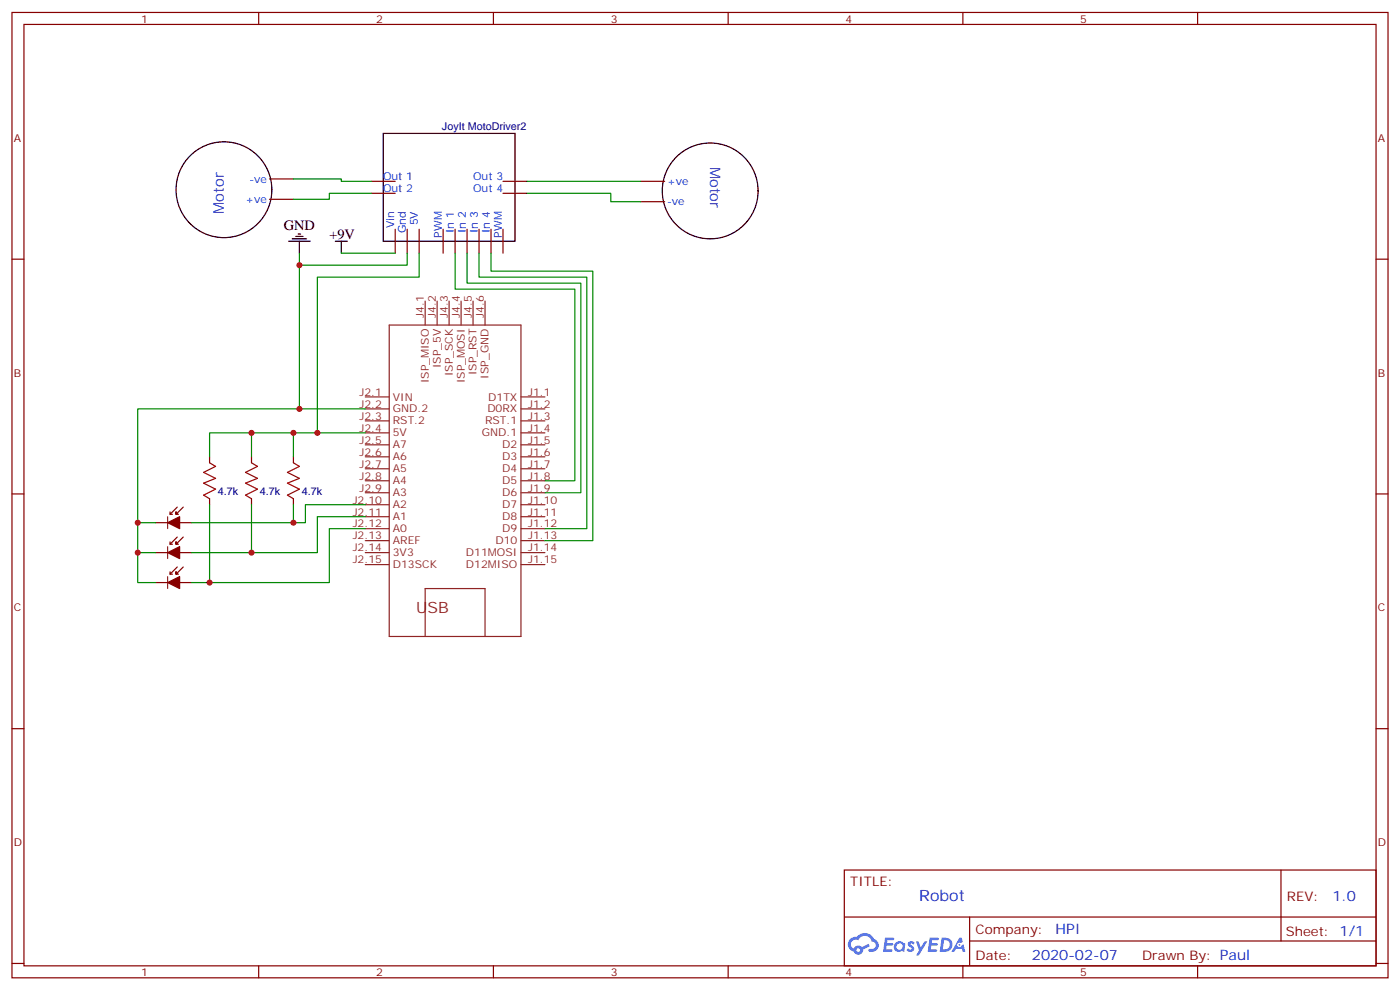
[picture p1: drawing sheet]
<svg xmlns="http://www.w3.org/2000/svg" width="412mm" height="292mm" viewBox="0 0 412 292" stroke-linecap="round" stroke-linejoin="round" font-family="sans-serif">
<g fill="none" stroke="#870000" stroke-width=".35">
<path d="M3.5 3.7h405.4v284.3h-405.4zM7.1 7.2h398.2v277.3h-398.2zM76.2 3.7v3.5M145.3 3.7v3.5M214.5 3.7v3.5M283.6 3.7v3.5M352.8 3.7v3.5M3.5 76.3h3.6M405.3 76.3h3.6M3.5 145.5h3.6M405.3 145.5h3.6M3.5 214.6h3.6"/>
<path d="M405.3 214.6h3.6M248.7 256.3h156.6v28.2h-156.6zM377.3 256.3v20.9M248.7 270.1h156.5M285.6 277.2h119.6M285.6 270.1v14.1M3.5 283.8h3.6M76.2 284.5v3.5M145.3 284.5v3.5M214.5 284.5v3.5M283.6 284.5v3.5M352.8 284.5v3.5"/>
<path d="M405.3 283.8h3.6"/>
</g>
<g fill="#5487ff">
<path d="M267.7 277.4a1.22 1.22 0 0 1 1.7 .3l-.4 .6a.47 .47 0 0 0-.3-.4 .47 .47 0 0 0-.5 .2l.1 .2a1.14 1.14 0 0 1 .8 1.7 1.14 1.14 0 0 1-1.9 0l-.2-.2 .5-.5 .7 .4a.29 .29 0 0 0 .3-.2 .29 .29 0 0 0-.2-.4 1.04 1.04 0 0 1-.6-1.7z"/>
<path d="M260.7 276.2h2.4l.3 .2-.2 .5h-1.8l-.1 .9h1.5l.3 .3-.3 .4h-1.6l-.2 1.1 1.7 .1 .2 .3-.2 .3h-2.6z"/>
<path d="M273.8 276.2h2.4l.3 .2-.1 .5h-1.8l-.2 .9h1.6l.3 .3-.4 .4h-1.6l-.1 1.1 1.7 .1 .2 .3-.2 .3h-2.6z"/>
<path d="M282.6 276.2h.7l.3 1.2-.6 .4a.69 .69 0 0 0-1 .2 .69 .69 0 0 0 .4 1 .69 .69 0 0 0 .9-.6l.5-.3 .6 2.2h-.8l-.2-.9h-1.8l-.5 .9h-.8z"/>
<path d="M269.8 277.3h.8l.6 1.8 1.1-1.8h.9l-2.6 4.2h-.8l.9-1.6z"/>
<path d="M277.4 276.2l-.6 4.1h1.3a2.11 2.11 0 0 0 2.5-2.1 2.11 2.11 0 0 0-2.5-2zM278.1 276.9a1.39 1.39 0 0 1 1.7 1.4 1.39 1.39 0 0 1-1.8 1.3h-.3z"/>
<path d="M263.7 277.8a1.54 1.54 0 0 0-.1 2.2 1.54 1.54 0 0 0 2.2 .1l.6 .2 .3-2.3-.2-.2h-.4a1.49 1.49 0 0 0-2.4 0zM264 278.8a.94 .94 0 0 1 1.8 0 .94 .94 0 0 1-1.8 0z"/>
<path d="M250.4 276.6a2.18 2.18 0 0 0 1.1 3.7 1.44 1.44 0 0 0 1.6 .9 1.44 1.44 0 0 0 1.2-1.5l2-1-.5-.7-1.9 .9a1.47 1.47 0 0 0-2.4 .5 1.39 1.39 0 0 1-.7-2 1.39 1.39 0 0 1 2-.4 2.12 2.12 0 0 1 2.2-1.3 2.12 2.12 0 0 1 1.9 1.7 1.14 1.14 0 0 1 1.1 1.4 1.14 1.14 0 0 1-1.7 .7 .43 .43 0 0 0-.5 .4 .43 .43 0 0 0 .4 .4 1.98 1.98 0 0 0 2.5-1.2 1.98 1.98 0 0 0-1.2-2.5 3.1 3.1 0 0 0-5.3-.7l-.9 .1zM252.3 279.9a.55 .55 0 0 1 1.1 0 .55 .55 0 0 1-1.1 0z"/>
<circle cx="282.6" cy="278.3" r=".26"/>
</g>
<g fill="none" stroke="#000" stroke-width=".35">
<path d="M112.9 39.3h38.8v31.7h-38.8zM85 71h6.4M86.1 70.3h4.2M87.1 69.6h2.2M87.8 68.9h.7M88.2 71v3.6M98.8 71h3.5M100.5 71v3.6"/>
<circle cx="66" cy="55.9" r="14.1"/>
<circle cx="209.2" cy="56.2" r="14.1"/>
</g>
<g fill="none" stroke="#870000" stroke-width=".35">
<path d="M79.4 58.7h7M79.4 52.7h7M109.4 53.4h7M109.4 56.9h7M148.2 53.4h7M148.2 56.9h7M188.7 53.4h7.1M188.7 59.4h7.1M116.4 67.5v7.1M119.9 67.5v7.1M123.5 67.5v7.1M130.5 67.5v7.1"/>
<path d="M134.1 67.5v7.1M137.6 67.5v7.1M141.1 67.5v7.1M144.6 67.5v7.1M148.2 67.5v7.1M61.7 134.5v1.8M74.1 134.5v1.8M86.4 134.5v1.8M61.7 146.9v1.8M74.1 146.9v1.8M86.4 146.9v1.8"/>
</g>
<path d="M49.4 152.2v3.5M49.4 161v3.5M49.4 169.8v3.6" fill="none" stroke="#850000" stroke-width=".29"/>
<g fill="none" stroke="#850000" stroke-width=".35">
<path d="M45.9 154h3.5M50.1 151.5h.7M52.2 149.4l-2.1 2.1v-.7M52.2 158.2l-2.1 2.1v-.7M52.9 154h3.5M54 149.4l-2.1 2.1v-.7v.7h.7M54 158.2l-2.1 2.1v-.7v.7h.7M45.9 162.8h3.5M45.9 171.6h3.5M50.1 160.3h.7M50.1 169.1h.7M52.2 167l-2.1 2.1v-.7"/>
<path d="M52.9 162.8h3.5M52.9 171.6h3.5M54 167l-2.1 2.1v-.7v.7h.7"/>
</g>
<g fill="#850000" stroke="#850000" stroke-width=".35">
<path d="M49.4 154l3.5-1.8v3.5z"/>
<path d="M49.4 162.8l3.5-1.8v3.5z"/>
<path d="M49.4 171.6l3.5-1.8v3.6z"/>
</g>
<g fill="none" stroke="#8c2424" stroke-width=".35">
<path d="M114.7 95.7h38.8v91.8h-38.8zM125.2 88.7v7M128.8 88.7v7M132.3 88.7v7M135.8 88.7v7M139.3 88.7v7M142.9 88.7v7M107.6 116.9h7.1M153.5 116.9h7M107.6 120.4h7.1M107.6 124h7.1M107.6 127.5h7.1"/>
<path d="M107.6 131h7.1M107.6 134.5h7.1M107.6 138.1h7.1M153.5 120.4h7M153.5 124h7M153.5 127.5h7M153.5 131h7M153.5 134.5h7M153.5 138.1h7M107.6 141.6h7.1M107.6 145.1h7.1M107.6 148.7h7.1"/>
<path d="M107.6 152.2h7.1M107.6 155.7h7.1M107.6 159.2h7.1M153.5 141.6h7M153.5 145.1h7M153.5 148.7h7M153.5 152.2h7M153.5 155.7h7M153.5 159.2h7M107.6 162.8h7.1M107.6 166.3h7.1M153.5 162.8h7"/>
<path d="M153.5 166.3h7M125.2 187.5v-14.1h17.7v14.1"/>
</g>
<path d="M61.7 136.3l1.8 1.1-3.5 1.7 3.5 1.8-3.5 1.4 3.5 1.8-3.5 1.7 1.7 1.1M74.1 136.3l1.7 1.1-3.5 1.7 3.5 1.8-3.5 1.4 3.5 1.8-3.5 1.7 1.8 1.1M86.4 136.3l1.8 1.1-3.5 1.7 3.5 1.8-3.5 1.4 3.5 1.8-3.5 1.7 1.7 1.1" fill="none" stroke="#a10000" stroke-width=".35"/>
<g fill="none" stroke="#008700" stroke-width=".35">
<path d="M86.4 52.7h14.1v.7h8.9M109.4 56.9h-12.4v1.8h-10.6M155.2 56.9h24.7v2.5h8.8M155.2 53.4h33.5M88.2 74.6v3.5h31.7v-3.5M88.2 78.1v42.3h19.4M100.5 74.6h15.9M123.5 74.6v7h-30v45.9h14.1M134.1 74.6v10.6h35.2v56.4h-8.8M137.6 74.6v8.8h33.5v61.7h-10.6M141.1 74.6v7h31.8v74.1h-12.4M144.6 74.6v5.3h30v79.3h-14.1"/>
<path d="M74.1 127.5h-12.4v7M86.4 127.5h-12.3v7M88.2 120.4h-47.6v33.6h5.3M93.5 127.5h-7.1v7M40.6 154v8.8h5.3M61.7 148.7v22.9M74.1 148.7v14.1M86.4 148.7v5.3M107.6 155.7h-10.6v15.9h-40.6M107.6 152.2h-14.1v10.6h-37.1M107.6 148.7h-17.6v5.3h-33.6M40.6 162.8v8.8h5.3"/>
</g>
<g fill="#c00">
<circle cx="88.2" cy="78.1" r=".88"/>
<circle cx="86.4" cy="154" r=".88"/>
<circle cx="93.5" cy="127.5" r=".88"/>
<circle cx="86.4" cy="127.5" r=".88"/>
<circle cx="74.1" cy="127.5" r=".88"/>
<circle cx="74.1" cy="162.8" r=".88"/>
<circle cx="61.7" cy="171.6" r=".88"/>
<circle cx="88.2" cy="120.4" r=".88"/>
<circle cx="40.6" cy="154" r=".88"/>
<circle cx="40.6" cy="162.8" r=".88"/>
</g>
<text font-size="4.6" fill="#8d2323" x="122.5" y="180.4">USB</text>
<text font-size="4.6" fill="#00f" x="270.8" y="265.3">Robot</text>
<g font-size="4.2" fill="#00f">
<text x="209.2" y="49.2" transform="rotate(90 209.2 49.2)">Motor</text>
<text x="66" y="62.9" transform="rotate(-90 66 62.9)">Motor</text>
<text x="392.5" y="265.5">1.0</text>
<text x="310.9" y="275.1">HPI</text>
<text x="304" y="282.9">2020-02-07</text>
</g>
<g font-size="4.2">
<text x="83.6" y="67.8">GND</text>
<text x="97" y="70.3">+9V</text>
</g>
<g font-size="3.9" fill="#800">
<text x="250.5" y="260.8">TITLE:</text>
<text x="379.1" y="265.5">REV:</text>
<text x="287.4" y="275">Company:</text>
<text x="378.7" y="275.7">Sheet: 1/1</text>
<text x="287.4" y="282.7">Date:</text>
<text x="336.4" y="282.8">Drawn By: Paul</text>
</g>
<g font-size="3.2" fill="#800">
<text x="41.6" y="6.7">1</text>
<text x="110.8" y="6.7">2</text>
<text x="179.9" y="6.7">3</text>
<text x="249.1" y="6.7">4</text>
<text x="318.2" y="6.7">5</text>
<text x="4.1" y="41.8">A</text>
<text x="405.9" y="41.8">A</text>
<text x="4.1" y="110.9">B</text>
<text x="405.9" y="110.9">B</text>
<text x="4.1" y="180.1">C</text>
<text x="405.9" y="180.1">C</text>
<text x="4.1" y="249.2">D</text>
<text x="405.9" y="249.2">D</text>
<text x="41.6" y="287.5">1</text>
<text x="110.8" y="287.5">2</text>
<text x="179.9" y="287.5">3</text>
<text x="249.1" y="287.5">4</text>
<text x="318.2" y="287.5">5</text>
</g>
<g font-size="3.2" fill="#000080">
<text x="130.2" y="38.2">JoyIt MotoDriver2</text>
<text x="64.2" y="145.9">4.7k</text>
<text x="76.6" y="145.9">4.7k</text>
<text x="88.9" y="145.9">4.7k</text>
</g>
<g font-size="3.2" fill="#00f">
<text x="73.5" y="53.8">-ve</text>
<text x="112.8" y="53.1">Out 1</text>
<text x="139.3" y="53.1">Out 3</text>
<text x="72.3" y="59.8">+ve</text>
<text x="112.8" y="56.6">Out 2</text>
<text x="139.3" y="56.6">Out 4</text>
<text x="196.5" y="54.5">+ve</text>
<text x="196.5" y="60.5">-ve</text>
<text x="116.1" y="67.3" transform="rotate(-90 116.1 67.3)">Vin</text>
<text x="119.6" y="68.7" transform="rotate(-90 119.6 68.7)">Gnd</text>
<text x="123.1" y="66.4" transform="rotate(-90 123.1 66.4)">5V</text>
<text x="130.2" y="70" transform="rotate(-90 130.2 70)">PWM</text>
<text x="133.7" y="68.7" transform="rotate(-90 133.7 68.7)">In 1</text>
<text x="137.2" y="68.7" transform="rotate(-90 137.2 68.7)">In 2</text>
<text x="140.8" y="68.7" transform="rotate(-90 140.8 68.7)">In 3</text>
<text x="144.3" y="68.7" transform="rotate(-90 144.3 68.7)">In 4</text>
<text x="147.8" y="70" transform="rotate(-90 147.8 70)">PWM</text>
</g>
<g font-size="3.2" fill="#8d2323">
<text x="124.9" y="93.6" transform="rotate(-90 124.9 93.6)">J4.1</text>
<text x="128.4" y="93.6" transform="rotate(-90 128.4 93.6)">J4.2</text>
<text x="131.9" y="93.6" transform="rotate(-90 131.9 93.6)">J4.3</text>
<text x="135.5" y="93.6" transform="rotate(-90 135.5 93.6)">J4.4</text>
<text x="139" y="93.6" transform="rotate(-90 139 93.6)">J4.5</text>
<text x="142.5" y="93.6" transform="rotate(-90 142.5 93.6)">J4.6</text>
<text x="126.3" y="112.9" transform="rotate(-90 126.3 112.9)">ISP_MISO</text>
<text x="129.8" y="108.4" transform="rotate(-90 129.8 108.4)">ISP_5V</text>
<text x="133.3" y="110.8" transform="rotate(-90 133.3 110.8)">ISP_SCK</text>
<text x="136.9" y="112.9" transform="rotate(-90 136.9 112.9)">ISP_MOSI</text>
<text x="140.4" y="110.6" transform="rotate(-90 140.4 110.6)">ISP_RST</text>
<text x="143.9" y="111.5" transform="rotate(-90 143.9 111.5)">ISP_GND</text>
<text x="105.9" y="116.6">J2.1</text>
<text x="115.7" y="118">VIN</text>
<text x="143.8" y="118">D1TX</text>
<text x="155.6" y="116.6">J1.1</text>
<text x="105.9" y="120.1">J2.2</text>
<text x="105.9" y="123.6">J2.3</text>
<text x="115.7" y="121.5">GND.2</text>
<text x="115.7" y="125">RST.2</text>
<text x="142.9" y="125">RST.1</text>
<text x="143.6" y="121.5">D0RX</text>
<text x="155.6" y="120.1">J1.2</text>
<text x="155.6" y="123.6">J1.3</text>
<text x="105.9" y="127.1">J2.4</text>
<text x="105.9" y="130.7">J2.5</text>
<text x="115.7" y="128.6">5V</text>
<text x="142" y="128.6">GND.1</text>
<text x="155.6" y="127.1">J1.4</text>
<text x="155.6" y="130.7">J1.5</text>
<text x="105.9" y="134.2">J2.6</text>
<text x="105.9" y="137.7">J2.7</text>
<text x="115.7" y="132.1">A7</text>
<text x="115.7" y="135.6">A6</text>
<text x="147.9" y="132.1">D2</text>
<text x="147.9" y="135.6">D3</text>
<text x="155.6" y="134.2">J1.6</text>
<text x="155.6" y="137.7">J1.7</text>
<text x="105.9" y="141.3">J2.8</text>
<text x="115.7" y="139.1">A5</text>
<text x="115.7" y="142.7">A4</text>
<text x="147.9" y="139.1">D4</text>
<text x="147.9" y="142.7">D5</text>
<text x="155.6" y="141.3">J1.8</text>
<text x="103.9" y="148.3">J2.10</text>
<text x="105.9" y="144.8">J2.9</text>
<text x="115.7" y="146.2">A3</text>
<text x="115.7" y="149.7">A2</text>
<text x="147.9" y="146.2">D6</text>
<text x="147.9" y="149.7">D7</text>
<text x="155.6" y="144.8">J1.9</text>
<text x="155.6" y="148.3">J1.10</text>
<text x="103.9" y="151.8">J2.11</text>
<text x="103.9" y="155.4">J2.12</text>
<text x="115.7" y="153.2">A1</text>
<text x="147.9" y="153.2">D8</text>
<text x="155.6" y="151.8">J1.11</text>
<text x="155.6" y="155.4">J1.12</text>
<text x="103.9" y="158.9">J2.13</text>
<text x="115.7" y="156.8">A0</text>
<text x="115.7" y="160.3">AREF</text>
<text x="145.9" y="160.3">D10</text>
<text x="147.9" y="156.8">D9</text>
<text x="155.6" y="158.9">J1.13</text>
<text x="103.9" y="162.4">J2.14</text>
<text x="103.9" y="165.9">J2.15</text>
<text x="115.7" y="163.8">3V3</text>
<text x="115.7" y="167.4">D13SCK</text>
<text x="137.2" y="163.8">D11MOSI</text>
<text x="137.2" y="167.4">D12MISO</text>
<text x="155.6" y="162.4">J1.14</text>
<text x="155.6" y="165.9">J1.15</text>
</g>
</svg>
